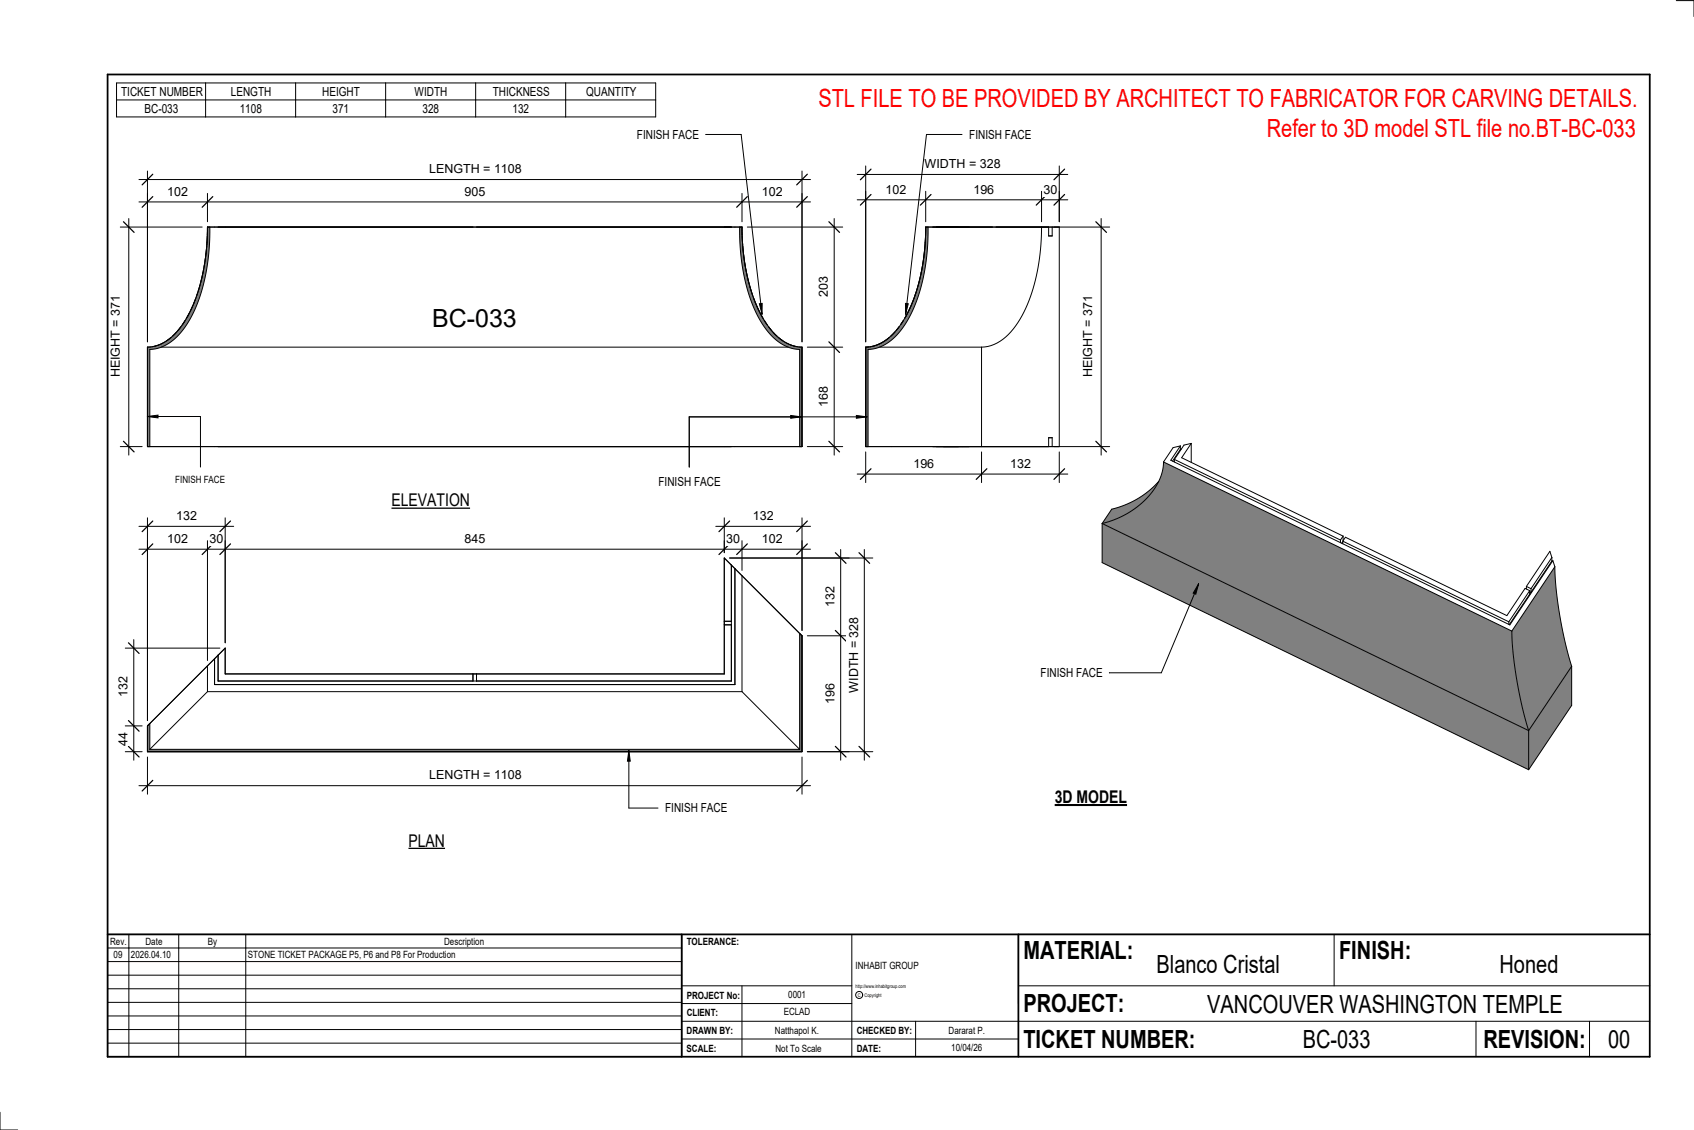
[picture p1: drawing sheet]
<svg xmlns="http://www.w3.org/2000/svg" width="914mm" height="610mm" viewBox="0 0 914 610" stroke-linecap="round" stroke-linejoin="round" font-family="sans-serif">
<path d="M81 390v14h351v-62l1 1v63h-353v-14z" fill="#7c7c7c"/>
<g fill="none" stroke="#000" stroke-width=".54">
<path d="M395 305v62h-277v-14M397 307v62h-281v-14M391 335h4M391 337h4M432 342v62M433 343l-32-32v62M433 343l-42-42v63h-269v-14l-42 42M433 343v63h-353v-14M112 373v-14l-32 33M112 373h289M112 373l-31 31M255 364v3"/>
<path d="M257 364v3M401 373l31 31M81 390v14M81 404h351"/>
</g>
<g fill="#7c7c7c">
<path d="M112 122h1a91 91 0 0 1-14 56 24 24 0 0 1-18 11v52h-1v-54a27 27 0 0 0 21-17 99 99 0 0 0 11-48z"/>
<path d="M399 122h2a93 93 0 0 0 13 53 25 25 0 0 0 19 12v54h-1v-52a29 29 0 0 1-23-18 100 100 0 0 1-10-49z"/>
</g>
<g fill="none" stroke="#000" stroke-width=".54">
<path d="M111 139v2M111 139l-1 8M111 135v4M112 133l-1 2M112 127v5M112 127l-1 8M112 125v2M112 122v5M112 122l-1 20a71 71 0 0 1-18 39 21 21 0 0 1-13 6M112 122v3M113 122v12l-2 12a65 65 0 0 1-18 38 21 21 0 0 1-12 5v52M399 122l1 12 1 12a65 65 0 0 0 18 38 21 21 0 0 0 13 5v52"/>
<path d="M401 122v5M401 122l1 20a71 71 0 0 0 17 39 21 21 0 0 0 14 6M401 122h-289M401 122v3M401 125v2M401 127v8M401 127v5M401 133v2M401 135l1 4M402 139l1 8M402 139v2M106 159l-3 8"/>
<path d="M107 158l-1 1M107 156v1M108 155l-2 4M108 154v1M109 151l-1 2M109 151l-1 4M109 149v2M110 147l-1 2M110 147l-1 4M110 145v1M111 142l-1 2M402 142v2"/>
<path d="M403 145v1M403 147l1 4M403 147v2M403 149l1 2M404 151l1 4M404 151v2M405 154v1M405 155l1 4M405 156l1 1M406 158v1M406 159l2 4M95 179l-1 1"/>
<path d="M95 179l-2 2 1-1M97 177l-1 2M97 177l-1 1M98 176l-1 1M99 174l-1 2M99 174l-1 1M100 173l-1 1M101 170l-1 2M102 169l-1 1M103 167v1M103 167l-2 3M104 165l-1 1"/>
<path d="M105 163l-1 1M106 161l-1 1M407 161v1M408 163l1 4M408 163v1M408 165l1 1M409 167l3 5M409 167l1 1M410 169l1 1M413 173l1 2M413 174l1 2M415 176l2 2"/>
<path d="M416 177l1 2M417 179l2 2-2-2M80 187v54h353v-54M81 187h-1M84 187h-1M85 186l-3 1M86 186h-1M87 187h338M88 185l-1 1M89 184l-3 2M91 183l-1 1M92 182l-1 1"/>
<path d="M93 182l-4 2M421 183l-1-1 3 2M421 183l2 1M423 184l4 2M425 185v1M427 186h.1M427 186l4 1M428 187h1M431 187h2"/>
</g>
<path d="M500 122h1a91 91 0 0 1-14 56 24 24 0 0 1-18 11v52h-2v-54a27 27 0 0 0 22-17 99 99 0 0 0 11-48z" fill="#7c7c7c"/>
<g fill="none" stroke="#000" stroke-width=".54">
<path d="M500 122a103 103 0 0 1-12 50M500 122l-2 20a71 71 0 0 1-17 39 21 21 0 0 1-14 6M500 122h72v119h-105v-54M501 122v12l-2 12a65 65 0 0 1-18 38 21 21 0 0 1-12 5v52M562 122a96 96 0 0 1-14 54 24 24 0 0 1-18 11M566 122v5h2v-5M483 179l-2 2M485 176l-1 2M488 173l-2 2M469 187h-2M473 186l-3 1M475 187h55"/>
<path d="M477 184l-3 2M480 182l-3 2M530 187v54M566 241v-5h2v5"/>
</g>
<g fill="#808080">
<path d="M600 275a49 49 0 0 0 25-15 45 45 0 0 1-30 22z"/>
<path d="M595 282l230 112v21l-230-111z"/>
<path d="M628 249l188 91a210 210 0 0 0 9 54l-230-112a42 42 0 0 0 33-29z"/>
<path d="M848 359v22l-23 34v-21z"/>
<path d="M839 306a209 209 0 0 0 9 53l-23 35a211 211 0 0 1-9-54z"/>
</g>
<g fill="none" stroke="#000" stroke-width=".54">
<path d="M643 239l-4 1-5 8M643 239v10M643 239l-5 8 87 42M625 260a49 49 0 0 1-25 15l-5 7M628 249a35 35 0 0 1-20 28l-7 4-6 1M628 249l188 91M634 248l90 43M634 248v1M637 241l-5 7 183 89 23-35 1 4M637 241h-4l-5 8M637 242l-4 7M637 241v1"/>
<path d="M638 242h-1M75 296h363M80 292v97M112 292v64M122 292v55M391 292v6M401 292v16M433 292v48M595 282v22l230 111M595 282l230 112M724 291v2M725 292l89 43"/>
<path d="M725 292l1-2 87 42 10-15 3 2M725 292v1M725 293h-1M725 289l-1 2M725 289v3M824 316l2 2M824 316v2M826 319l-12 16M826 319v2M826 318v1v1M838 301l-1-4-13 19M838 301l-12 17"/>
<path d="M838 303h.1M838 303l-23 34M838 301v2M839 306l1 11 2 15 3 14 3 13M839 306l-23 34M814 335v2M816 340l1 12 2 15 2 14 4 13M848 359v22l-23 34M848 359l-23 35M825 394v21"/>
</g>
<path d="M82 293l-5 6M115 293l-6 6M124 293l-5 6M394 293l-6 6M403 293l-5 6M436 293l-6 6" fill="none" stroke="#000" stroke-width=".67"/>
<g fill="#fff">
<path d="M90 287h11v7h-11z"/>
<path d="M113 287h7v7h-7z"/>
<path d="M251 287h11v7h-11z"/>
<path d="M392 287h7v7h-7z"/>
<path d="M411 287h11v7h-11z"/>
</g>
<path d="M391 279v19M433 279v61M386 284h52" fill="none" stroke="#000" stroke-width=".54"/>
<path d="M394 281l-6 6M436 281l-6 6" fill="none" stroke="#000" stroke-width=".67"/>
<path d="M406 275h11v7h-11z" fill="#fff"/>
<path d="M80 279v110M122 279v68M75 284h51" fill="none" stroke="#000" stroke-width=".54"/>
<path d="M82 281l-5 6M124 281l-5 6" fill="none" stroke="#000" stroke-width=".67"/>
<path d="M95 275h11v7h-11z" fill="#fff"/>
<path d="M68 350h51M72 345v65M68 392h9M68 406h9" fill="none" stroke="#000" stroke-width=".54"/>
<path d="M69 347l6 6M69 389l6 5M69 403l6 5" fill="none" stroke="#000" stroke-width=".67"/>
<g fill="#fff">
<path d="M63 365h7v11h-7z"/>
<path d="M63 395h7v7h-7z"/>
</g>
<path d="M454 296v114M394 301h64M436 343h22M436 406h22" fill="none" stroke="#000" stroke-width=".54"/>
<path d="M451 298l6 6M451 340l6 6M451 403l6 5" fill="none" stroke="#000" stroke-width=".67"/>
<g fill="#fff">
<path d="M444 317h8v11h-8z"/>
<path d="M444 369h8v11h-8z"/>
</g>
<path d="M467 296v114M394 301h77M436 406h35" fill="none" stroke="#000" stroke-width=".54"/>
<path d="M464 298l5 6M464 403l5 5" fill="none" stroke="#000" stroke-width=".67"/>
<path d="M457 333h8v41h-8z" fill="#fff"/>
<path d="M80 408v20M433 408v20M75 424h363" fill="none" stroke="#000" stroke-width=".54"/>
<path d="M82 421l-5 6M436 421l-6 6" fill="none" stroke="#000" stroke-width=".67"/>
<g fill="#fff">
<path d="M232 414h49v8h-49z"/>
<path d="M233 164h46v15h-46z"/>
</g>
<path d="M75 109h363M80 104v80M112 104v16M401 104v16M433 104v80" fill="none" stroke="#000" stroke-width=".54"/>
<path d="M82 106l-5 6M115 106l-6 6M403 106l-5 6M436 106l-6 6" fill="none" stroke="#000" stroke-width=".67"/>
<g fill="#fff">
<path d="M90 100h11v7h-11z"/>
<path d="M251 100h11v7h-11z"/>
<path d="M411 100h11v7h-11z"/>
</g>
<path d="M75 97h363M80 92v92M433 92v92" fill="none" stroke="#000" stroke-width=".54"/>
<path d="M82 94l-5 6M436 94l-6 6" fill="none" stroke="#000" stroke-width=".67"/>
<path d="M232 87h49v8h-49z" fill="#fff"/>
<path d="M450 118v128M403 122h52M436 187h19M436 241h19" fill="none" stroke="#000" stroke-width=".54"/>
<path d="M447 120l6 5M447 184l6 6M447 238l6 6" fill="none" stroke="#000" stroke-width=".67"/>
<g fill="#fff">
<path d="M441 149h7v11h-7z"/>
<path d="M441 209h7v11h-7z"/>
</g>
<path d="M70 118v128M65 122h44M65 241h12" fill="none" stroke="#000" stroke-width=".54"/>
<path d="M67 120l5 5M67 238l5 6" fill="none" stroke="#000" stroke-width=".67"/>
<path d="M59 160h7v44h-7z" fill="#fff"/>
<path d="M463 108h113M467 103v81M500 103v17M562 103v17M572 103v17" fill="none" stroke="#000" stroke-width=".54"/>
<path d="M470 105l-6 6M503 105l-6 6M565 105l-6 6M575 105l-6 6" fill="none" stroke="#000" stroke-width=".67"/>
<g fill="#fff">
<path d="M478 98h11v8h-11z"/>
<path d="M525 98h11v8h-11z"/>
<path d="M563 98h8v8h-8z"/>
</g>
<path d="M463 94h113M467 90v94M572 90v30" fill="none" stroke="#000" stroke-width=".54"/>
<path d="M470 91l-6 6M575 91l-6 6" fill="none" stroke="#000" stroke-width=".67"/>
<path d="M499 85h41v7h-41z" fill="#fff"/>
<path d="M594 118v128M569 122h30M569 241h30" fill="none" stroke="#000" stroke-width=".54"/>
<path d="M592 120l5 5M592 238l5 6" fill="none" stroke="#000" stroke-width=".67"/>
<path d="M584 160h7v44h-7z" fill="#fff"/>
<path d="M463 256h113M467 244v16M530 244v16M572 244v16" fill="none" stroke="#000" stroke-width=".54"/>
<path d="M470 253l-6 6M533 253l-6 6M575 253l-6 6" fill="none" stroke="#000" stroke-width=".67"/>
<g fill="#fff">
<path d="M493 246h11v8h-11z"/>
<path d="M545 246h11v8h-11z"/>
</g>
<g fill="none" stroke="#000" stroke-width=".54">
<path d="M905 0h9v9M460 504v66M720 504v28M891 504h-341v37M368 532h92M401 532v38M550 532h341M368 551h523M368 541h92M494 551v19M797 551v19M858 551v19"/>
<path d="M368 561h182M0 600v10h10"/>
<circle cx="464" cy="537" r="1.9"/>
</g>
<path d="M58 40h833v530h-833zM58 504h833M368 504v66M550 504v66" fill="none" stroke="#000" stroke-width=".96"/>
<g fill="#fff">
<path d="M652 534h192v15h-192z"/>
<path d="M513 562h17v6h-17z"/>
<path d="M425 533h10v6h-10z"/>
<path d="M423 543h15v6h-15z"/>
<path d="M418 553h24v6h-24z"/>
<path d="M624 513h68v15h-68z"/>
<path d="M809 513h33v15h-33z"/>
<path d="M512 553h20v6h-20z"/>
<path d="M703 553h37v15h-37z"/>
<path d="M442 45h443v16h-443z"/>
<path d="M868 553h12v15h-12z"/>
<path d="M61 512h5v6h-5z"/>
</g>
<g fill="none" stroke="#000" stroke-width=".54">
<path d="M63 45h291v18h-291zM63 54h291M111 45v18M160 45v18M208 45v18M257 45v18M305 45v18M58 504h310v66h-310zM58 519h310M58 511h310M70 504v66M96 504v66"/>
<path d="M133 504v66M58 533h310M58 526h310M58 555h310M58 548h310M58 541h310M58 563h310"/>
</g>
<path d="M211 265h43v10h-43z" fill="#fff"/>
<path d="M211 274h43" fill="none" stroke="#000" stroke-width=".69" stroke-linecap="butt"/>
<path d="M220 448h20v11h-20z" fill="#fff"/>
<path d="M220 458h20" fill="none" stroke="#000" stroke-width=".69" stroke-linecap="butt"/>
<path d="M569 424h40v12h-40z" fill="#fff"/>
<path d="M569 434h39" fill="none" stroke="#000" stroke-width="1.1" stroke-linecap="butt"/>
<path d="M427 224l6 1-6 1zM462 224l6 1-6 1z" fill="#000"/>
<path d="M427 224l6 1-6 1zM462 224l6 1-6 1zM468 225h-96v27" fill="none" stroke="#000" stroke-width=".54"/>
<path d="M355 256h34v7h-34z" fill="#fff"/>
<path d="M339 405l1 6h-1z" fill="#000"/>
<path d="M339 405l1 6h-1zM339 405v31h16" fill="none" stroke="#000" stroke-width=".54"/>
<path d="M359 432h33v8h-33z" fill="#fff"/>
<path d="M647 315l-2 6-1-1zM647 315l-20 48h-28" fill="none" stroke="#000" stroke-width=".54"/>
<path d="M647 315l-2 6-1-1z" fill="#000"/>
<g fill="#fff">
<path d="M562 359h33v8h-33z"/>
<path d="M684 62h201v15h-201z"/>
</g>
<path d="M410 164h1v5zM80 225l5-1v1z" fill="#000"/>
<path d="M381 73h19l11 96M410 164h1v5zM80 225l5-1v1zM80 225h28v27" fill="none" stroke="#000" stroke-width=".54"/>
<path d="M344 69h33v7h-33z" fill="#fff"/>
<path d="M489 164h1l-1 5z" fill="#000"/>
<path d="M519 73h-19l-11 96M489 164h1l-1 5z" fill="none" stroke="#000" stroke-width=".54"/>
<path d="M523 69h33v7h-33z" fill="#fff"/>
<g font-size="13.5" fill="#f00">
<text x="442" y="58">STL FILE TO BE PROVIDED BY ARCHITECT TO FABRICATOR FOR CARVING DETAILS.</text>
<text x="684" y="74">Refer to 3D model STL file no.BT-BC-033</text>
</g>
<g font-size="13.5">
<text x="233" y="176">BC-033</text>
<text x="552" y="517">MATERIAL:</text>
<text x="723" y="517">FINISH:</text>
<text x="624" y="525">Blanco Cristal</text>
<text x="809" y="525">Honed</text>
<text x="552" y="546">PROJECT:</text>
<text x="652" y="546">VANCOUVER WASHINGTON TEMPLE</text>
<text x="552" y="565">TICKET NUMBER:</text>
<text x="703" y="565">BC-033</text>
<text x="801" y="565">REVISION:</text>
<text x="868" y="565">00</text>
</g>
<g font-size="9.4">
<text x="211" y="273">ELEVATION</text>
<text x="569" y="433">3D MODEL</text>
<text x="220" y="457">PLAN</text>
</g>
<g font-size="6.7">
<text x="65" y="52">TICKET NUMBER</text>
<text x="125" y="52">LENGTH</text>
<text x="174" y="52">HEIGHT</text>
<text x="224" y="52">WIDTH</text>
<text x="266" y="52">THICKNESS</text>
<text x="316" y="52">QUANTITY</text>
<text x="78" y="61">BC-033</text>
<text x="129" y="61">1108</text>
<text x="179" y="61">371</text>
<text x="228" y="61">328</text>
<text x="277" y="61">132</text>
<text x="344" y="75">FINISH FACE</text>
<text x="523" y="75">FINISH FACE</text>
<text x="232" y="94">LENGTH = 1108</text>
<text x="499" y="91">WIDTH = 328</text>
<text x="90" y="106">102</text>
<text x="251" y="106">905</text>
<text x="411" y="106">102</text>
<text x="478" y="104">102</text>
<text x="525" y="104">196</text>
<text x="563" y="104">30</text>
<text x="447" y="160" transform="rotate(-90 447 160)">203</text>
<text x="65" y="204" transform="rotate(-90 65 204)">HEIGHT = 371</text>
<text x="590" y="204" transform="rotate(-90 590 204)">HEIGHT = 371</text>
<text x="447" y="220" transform="rotate(-90 447 220)">168</text>
<text x="493" y="252">196</text>
<text x="545" y="252">132</text>
<text x="355" y="262">FINISH FACE</text>
<text x="95" y="281">132</text>
<text x="406" y="281">132</text>
<text x="90" y="293">102</text>
<text x="113" y="293">30</text>
<text x="251" y="293">845</text>
<text x="392" y="293">30</text>
<text x="411" y="293">102</text>
<text x="450" y="328" transform="rotate(-90 450 328)">132</text>
<text x="562" y="365">FINISH FACE</text>
<text x="69" y="376" transform="rotate(-90 69 376)">132</text>
<text x="463" y="374" transform="rotate(-90 463 374)">WIDTH = 328</text>
<text x="450" y="380" transform="rotate(-90 450 380)">196</text>
<text x="69" y="402" transform="rotate(-90 69 402)">44</text>
<text x="232" y="421">LENGTH = 1108</text>
<text x="359" y="438">FINISH FACE</text>
</g>
<g font-size="5.4">
<text x="95" y="261">FINISH FACE</text>
<text x="59" y="510">Rev.</text>
<text x="79" y="510">Date</text>
<text x="112" y="510">By</text>
<text x="240" y="510">Description</text>
<text x="371" y="510">TOLERANCE:</text>
<text x="61" y="517">09</text>
<text x="71" y="517">2026.04.10</text>
<text x="134" y="517">STONE TICKET PACKAGE P5, P6 and P8 For Production</text>
<text x="462" y="523">INHABIT GROUP</text>
<text x="371" y="539">PROJECT No:</text>
<text x="425" y="538">0001</text>
<text x="371" y="548">CLIENT:</text>
<text x="423" y="548">ECLAD</text>
<text x="371" y="558">DRAWN BY:</text>
<text x="418" y="558">Natthapol K.</text>
<text x="462" y="558">CHECKED BY:</text>
<text x="512" y="558">Dararat P.</text>
<text x="371" y="567">SCALE:</text>
<text x="419" y="567">Not To Scale</text>
<text x="462" y="567">DATE:</text>
<text x="513" y="567">10/04/26</text>
</g>
<g font-size="2.7">
<text x="462" y="533">http://www.inhabitgroup.com</text>
<text x="463" y="538">C</text>
<text x="467" y="538">Copyright</text>
</g>
</svg>
